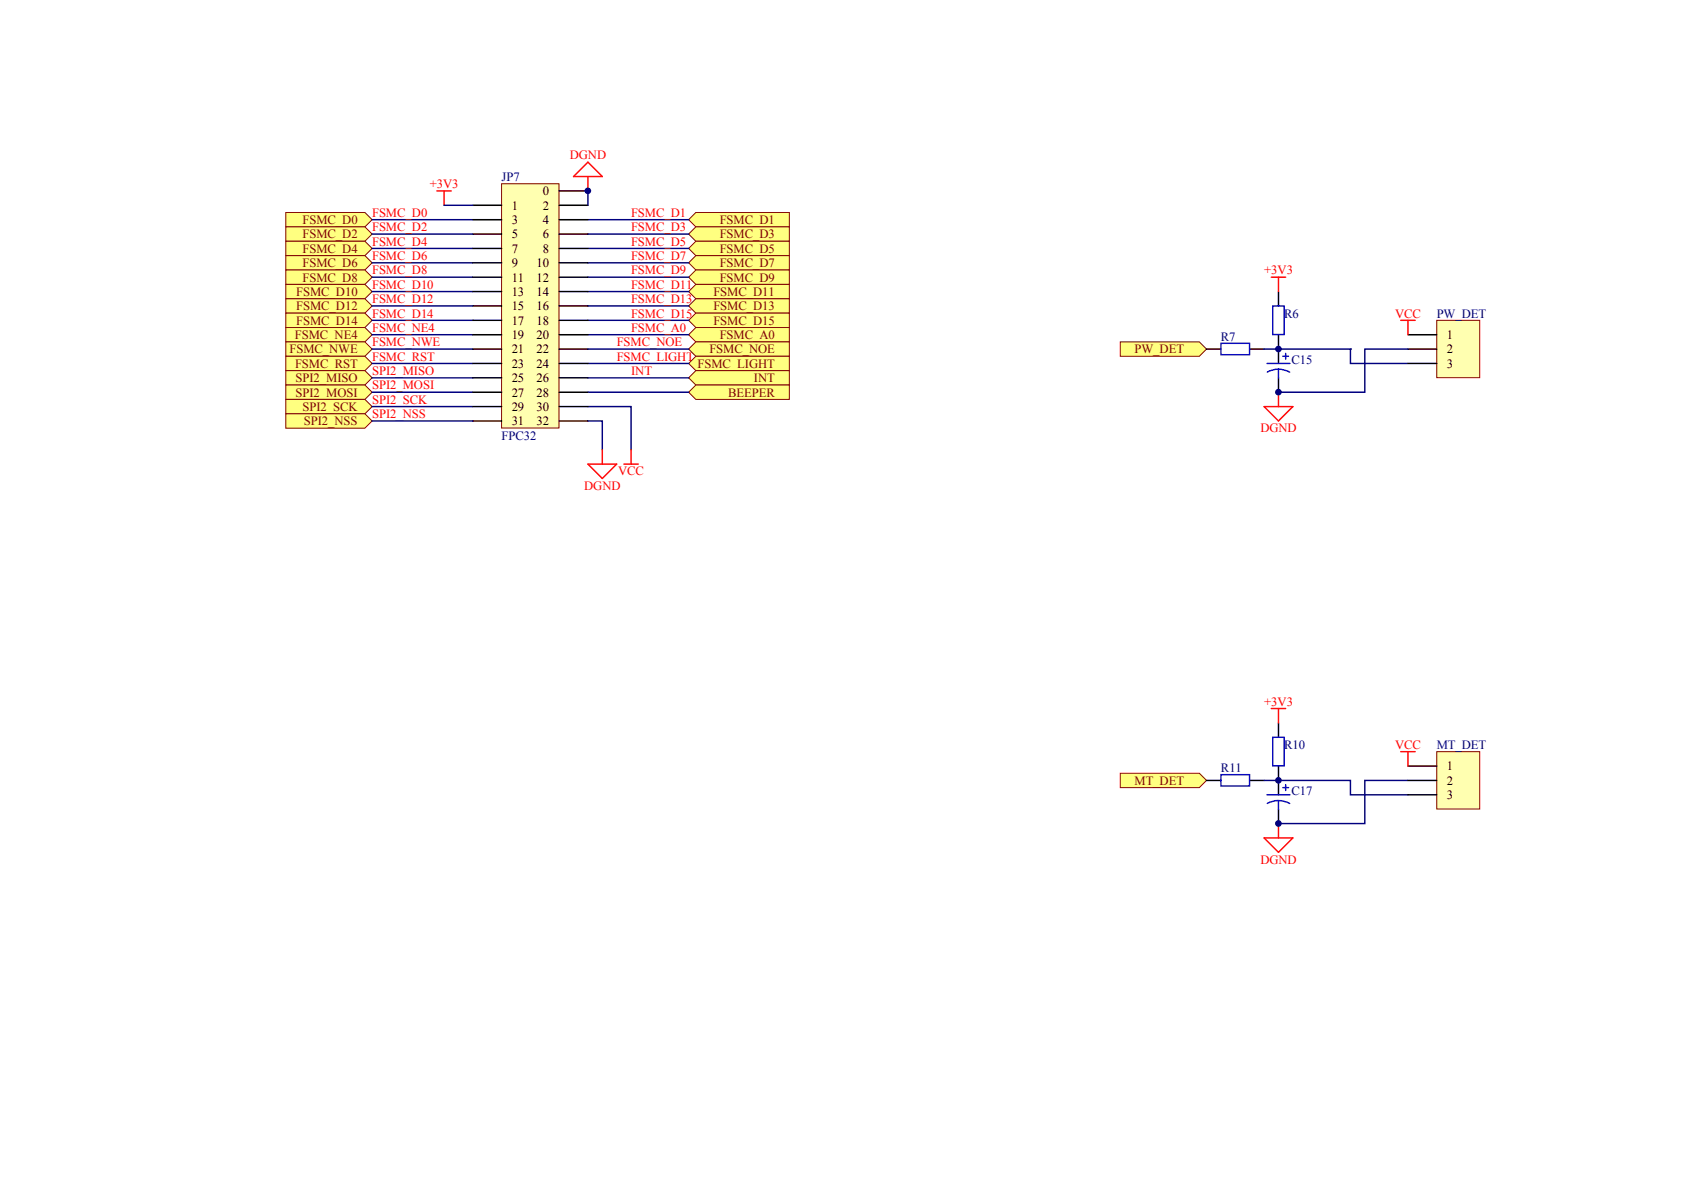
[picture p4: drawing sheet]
<svg xmlns="http://www.w3.org/2000/svg" width="297mm" height="210mm" viewBox="0 0 297 210" stroke-linecap="round" stroke-linejoin="round" font-family="sans-serif">
<path d="M77.1 33.7h2.5M78.3 33.7v2.5" fill="none" stroke="#f00" stroke-width=".25"/>
<g fill="#ffff80" stroke="#800000" stroke-width=".18">
<path d="M50.4 37.5h14l1.2 1.2-1.2 1.3h-14z" fill-rule="evenodd"/>
<path d="M121.5 38.7l1.2-1.2h16.5v2.5h-16.5z" fill-rule="evenodd"/>
<path d="M50.4 40h14l1.2 1.3-1.2 1.3h-14z" fill-rule="evenodd"/>
<path d="M121.5 41.3l1.2-1.3h16.5v2.6h-16.5z" fill-rule="evenodd"/>
<path d="M50.4 42.6h14l1.2 1.2-1.2 1.3h-14z" fill-rule="evenodd"/>
<path d="M121.5 43.8l1.2-1.2h16.5v2.5h-16.5z" fill-rule="evenodd"/>
<path d="M50.4 45.1h14l1.2 1.3-1.2 1.2h-14z" fill-rule="evenodd"/>
<path d="M121.5 46.4l1.2-1.3h16.5v2.5h-16.5z" fill-rule="evenodd"/>
<path d="M50.4 47.6h14l1.2 1.3-1.2 1.3h-14z" fill-rule="evenodd"/>
<path d="M121.5 48.9l1.2-1.3h16.5v2.6h-16.5z" fill-rule="evenodd"/>
<path d="M50.4 50.2h14l1.2 1.2-1.2 1.3h-14z" fill-rule="evenodd"/>
<path d="M121.5 51.4l1.2-1.2h16.5v2.5h-16.5z" fill-rule="evenodd"/>
<path d="M50.4 52.7h14l1.2 1.3-1.2 1.2h-14z" fill-rule="evenodd"/>
<path d="M121.5 54l1.2-1.3h16.5v2.5h-16.5z" fill-rule="evenodd"/>
<path d="M50.4 55.2h14l1.2 1.3-1.2 1.3h-14z" fill-rule="evenodd"/>
<path d="M121.5 56.5l1.2-1.3h16.5v2.6h-16.5z" fill-rule="evenodd"/>
<path d="M50.4 57.8h14l1.2 1.2-1.2 1.3h-14z" fill-rule="evenodd"/>
<path d="M121.5 59l1.2-1.2h16.5v2.5h-16.5z" fill-rule="evenodd"/>
<path d="M50.4 60.3h14l1.2 1.3-1.2 1.2h-14z" fill-rule="evenodd"/>
<path d="M121.5 61.6l1.2-1.3h16.5v2.5h-16.5z" fill-rule="evenodd"/>
<path d="M50.4 62.8h14l1.2 1.3-1.2 1.3h-14z" fill-rule="evenodd"/>
<path d="M121.5 64.1l1.2-1.3h16.5v2.6h-16.5z" fill-rule="evenodd"/>
<path d="M50.4 65.4h14l1.2 1.2-1.2 1.3h-14z" fill-rule="evenodd"/>
<path d="M50.4 67.9h14l1.2 1.3-1.2 1.3h-14z" fill-rule="evenodd"/>
<path d="M121.5 66.6l1.2-1.2h16.5v2.5h-16.5z" fill-rule="evenodd"/>
<path d="M121.5 69.2l1.2-1.3h16.5v2.6h-16.5z" fill-rule="evenodd"/>
<path d="M50.4 70.5h14l1.2 1.2-1.2 1.3h-14z" fill-rule="evenodd"/>
<path d="M50.4 73h14l1.2 1.3-1.2 1.2h-14z" fill-rule="evenodd"/>
</g>
<g fill="none" stroke="#000080" stroke-width=".25">
<path d="M65.6 38.7h17.8M103.7 38.7h17.8M65.6 41.3h17.8M65.6 43.8h17.8M65.6 46.4h17.8M65.6 48.9h17.8M65.6 51.4h17.8M65.6 54h17.8M65.6 56.5h17.8M65.6 59h17.8M103.7 41.3h17.8M103.7 43.8h17.8"/>
<path d="M103.7 46.4h17.8M103.7 48.9h17.8M103.7 51.4h17.8M103.7 54h17.8M103.7 56.5h17.8M103.7 59h17.8M65.6 61.6h17.8M65.6 64.1h17.8M65.6 66.6h17.8M65.6 69.2h17.8M65.6 71.7h17.8M65.6 74.3h17.8"/>
<path d="M103.7 71.7h7.6v7.6M103.7 74.3h2.5v5M103.7 61.6h17.8M103.7 64.1h17.8M103.7 66.6h17.8M103.7 69.2h17.8"/>
</g>
<path d="M101.2 31.1l2.5-2.5 2.5 2.5zM103.7 31.1v2.6" fill="none" stroke="#f00" stroke-width=".25"/>
<path d="M197.6 60.3h14l1.2 1.3-1.2 1.2h-14z" fill-rule="evenodd" fill="#ffff80" stroke="#800000" stroke-width=".18"/>
<path d="M225.5 51.4v2.6M225.5 59v5.1M212.8 61.6h2.6M220.4 61.6h2.6M225.5 66.6v2.6" fill="none" stroke="#000" stroke-width=".25"/>
<path d="M224.5 54h2v5h-2zM215.4 60.6h5v2h-5zM223.5 64.1h4M225.5 65.1l1.2 .2 .8 .3M225.5 65.1l-1.2 .2-.8 .3M225.5 65.1v1.5M226.3 62.8h1M226.8 62.3v1.1" fill="none" stroke="#00f" stroke-width=".25"/>
<path d="M224.2 48.9h2.6M225.5 48.9v2.5M223 71.7h5l-2.5 2.6zM225.5 69.2v2.5" fill="none" stroke="#f00" stroke-width=".25"/>
<path d="M223 61.6h15.2v2.5h10.2M248.4 61.6h-7.7v7.6h-15.2" fill="none" stroke="#000080" stroke-width=".25"/>
<path d="M197.6 136.4h14l1.2 1.3-1.2 1.2h-14z" fill-rule="evenodd" fill="#ffff80" stroke="#800000" stroke-width=".18"/>
<path d="M212.8 137.7h2.6M220.4 137.7h2.6M225.5 127.5v2.6M225.5 135.1v5.1M225.5 142.7v2.6" fill="none" stroke="#000" stroke-width=".25"/>
<path d="M215.4 136.6h5v2h-5zM224.5 130.1h2v5h-2zM226.3 138.9h1M226.8 138.4v1M223.5 140.2h4M225.5 141.2l.8 .1 1.2 .4M225.5 141.2l-1.2 .2-.8 .3M225.5 141.2v1.5" fill="none" stroke="#00f" stroke-width=".25"/>
<path d="M224.2 125h2.6M225.5 125v2.5M223 147.8h5l-2.5 2.5zM225.5 145.3v2.5" fill="none" stroke="#f00" stroke-width=".25"/>
<path d="M223 137.7h15.2v2.5h10.2M248.4 137.7h-7.7v7.6h-15.2" fill="none" stroke="#000080" stroke-width=".25"/>
<path d="M88.5 32.4h10.1v43.1h-10.1z" fill="#ffffb0" stroke="#800000" stroke-width=".18"/>
<g fill="none" stroke="#000" stroke-width=".25">
<path d="M83.4 36.2h5.1M83.4 38.7h5.1M98.6 33.7h5.1M98.6 36.2h5.1M98.6 38.7h5.1M83.4 41.3h5.1M83.4 43.8h5.1M83.4 46.4h5.1M83.4 48.9h5.1M83.4 51.4h5.1M83.4 54h5.1M83.4 56.5h5.1"/>
<path d="M83.4 59h5.1M98.6 41.3h5.1M98.6 43.8h5.1M98.6 46.4h5.1M98.6 48.9h5.1M98.6 51.4h5.1M98.6 54h5.1M98.6 56.5h5.1M98.6 59h5.1M83.4 61.6h5.1M83.4 64.1h5.1M83.4 66.6h5.1"/>
<path d="M83.4 69.2h5.1M83.4 71.7h5.1M83.4 74.3h5.1M98.6 61.6h5.1M98.6 64.1h5.1M98.6 66.6h5.1M98.6 69.2h5.1M98.6 71.7h5.1M98.6 74.3h5.1"/>
</g>
<path d="M78.3 36.2h5.1M103.7 33.7v2.5" fill="none" stroke="#000080" stroke-width=".25"/>
<path d="M253.4 56.5h7.6v10.1h-7.6z" fill="#ffffb0" stroke="#800000" stroke-width=".18"/>
<path d="M248.4 59h5M248.4 61.6h5M248.4 64.1h5" fill="none" stroke="#000" stroke-width=".25"/>
<path d="M247.1 56.5h2.5M248.4 56.5v2.5" fill="none" stroke="#f00" stroke-width=".25"/>
<path d="M253.4 132.6h7.6v10.1h-7.6z" fill="#ffffb0" stroke="#800000" stroke-width=".18"/>
<path d="M248.4 135.1h5M248.4 137.7h5M248.4 140.2h5" fill="none" stroke="#000" stroke-width=".25"/>
<path d="M106.2 79.3v2.6M111.3 79.3v2.6M103.7 81.9h5.1l-2.6 2.5zM110 81.9h2.6M247.1 132.6h2.5M248.4 132.6v2.5" fill="none" stroke="#f00" stroke-width=".25"/>
<path d="M238.2 61.6h.1" fill="none" stroke="#000080" stroke-width=".25"/>
<g fill="#000080" stroke="#000080" stroke-width=".18">
<circle cx="103.7" cy="33.7" r=".49"/>
<circle cx="225.5" cy="145.3" r=".49"/>
<circle cx="225.5" cy="137.6" r=".49"/>
<circle cx="225.5" cy="69.2" r=".49"/>
<circle cx="225.5" cy="61.6" r=".49"/>
</g>
<g font-size="2.2" fill="#f00">
<text x="100.5" y="28.1">DGND</text>
<text x="75.8" y="33.2">+3V3</text>
<text x="65.6" y="38.3">FSMC_D0</text>
<text x="65.6" y="40.8">FSMC_D2</text>
<text x="111.3" y="38.3">FSMC_D1</text>
<text x="111.3" y="40.8">FSMC_D3</text>
<text x="65.6" y="43.3">FSMC_D4</text>
<text x="65.6" y="45.9">FSMC_D6</text>
<text x="111.3" y="43.3">FSMC_D5</text>
<text x="111.3" y="45.9">FSMC_D7</text>
<text x="65.6" y="48.4">FSMC_D8</text>
<text x="65.6" y="50.9">FSMC_D10</text>
<text x="65.6" y="53.5">FSMC_D12</text>
<text x="111.3" y="48.4">FSMC_D9</text>
<text x="111.3" y="50.9">FSMC_D11</text>
<text x="111.3" y="53.5">FSMC_D13</text>
<text x="223" y="48.4">+3V3</text>
<text x="65.6" y="56">FSMC_D14</text>
<text x="65.6" y="58.5">FSMC_NE4</text>
<text x="111.3" y="56">FSMC_D15</text>
<text x="111.3" y="58.5">FSMC_A0</text>
<text x="246.1" y="56">VCC</text>
<text x="65.6" y="61.1">FSMC_NWE</text>
<text x="65.6" y="63.6">FSMC_RST</text>
<text x="108.8" y="61.1">FSMC_NOE</text>
<text x="108.8" y="63.6">FSMC_LIGHT</text>
<text x="65.6" y="66.2">SPI2_MISO</text>
<text x="65.6" y="68.7">SPI2_MOSI</text>
<text x="65.6" y="71.2">SPI2_SCK</text>
<text x="111.3" y="66.2">INT</text>
<text x="65.6" y="73.8">SPI2_NSS</text>
<text x="222.3" y="76.2">DGND</text>
<text x="109" y="83.9">VCC</text>
<text x="103" y="86.4">DGND</text>
<text x="223" y="124.5">+3V3</text>
<text x="246.1" y="132.1">VCC</text>
<text x="222.3" y="152.3">DGND</text>
</g>
<g font-size="2.2" fill="#000080">
<text x="88.5" y="31.9">JP7</text>
<text x="226.5" y="56">R6</text>
<text x="253.4" y="56">PW_DET</text>
<text x="215.4" y="60.1">R7</text>
<text x="227.8" y="64.1">C15</text>
<text x="88.5" y="77.6">FPC32</text>
<text x="215.4" y="136.1">R11</text>
<text x="226.5" y="132.1">R10</text>
<text x="253.4" y="132.1">MT_DET</text>
<text x="227.8" y="140.2">C17</text>
</g>
<g font-size="2.2">
<text x="95.7" y="34.4">0</text>
<text x="90.3" y="37">1</text>
<text x="90.3" y="39.5">3</text>
<text x="95.7" y="37">2</text>
<text x="95.7" y="39.5">4</text>
<text x="90.3" y="42.1">5</text>
<text x="90.3" y="44.6">7</text>
<text x="90.3" y="47.1">9</text>
<text x="94.6" y="47.1">10</text>
<text x="95.7" y="42.1">6</text>
<text x="95.7" y="44.6">8</text>
<text x="90.3" y="49.7">11</text>
<text x="90.3" y="52.2">13</text>
<text x="94.6" y="49.7">12</text>
<text x="94.6" y="52.2">14</text>
<text x="90.3" y="54.7">15</text>
<text x="90.3" y="57.3">17</text>
<text x="90.3" y="59.8">19</text>
<text x="94.6" y="54.7">16</text>
<text x="94.6" y="57.3">18</text>
<text x="94.6" y="59.8">20</text>
<text x="255.2" y="59.8">1</text>
<text x="90.3" y="62.3">21</text>
<text x="90.3" y="64.9">23</text>
<text x="94.6" y="62.3">22</text>
<text x="94.6" y="64.9">24</text>
<text x="255.2" y="62.3">2</text>
<text x="255.2" y="64.9">3</text>
<text x="90.3" y="67.4">25</text>
<text x="90.3" y="70">27</text>
<text x="94.6" y="67.4">26</text>
<text x="94.6" y="70">28</text>
<text x="90.3" y="72.5">29</text>
<text x="90.3" y="75">31</text>
<text x="94.6" y="72.5">30</text>
<text x="94.6" y="75">32</text>
<text x="255.2" y="135.9">1</text>
<text x="255.2" y="138.4">2</text>
<text x="255.2" y="141">3</text>
</g>
<g font-size="2.2" fill="#800000">
<text x="53.4" y="39.5">FSMC_D0</text>
<text x="126.9" y="39.5">FSMC_D1</text>
<text x="53.4" y="42.1">FSMC_D2</text>
<text x="53.4" y="44.6">FSMC_D4</text>
<text x="53.4" y="47.1">FSMC_D6</text>
<text x="126.9" y="42.1">FSMC_D3</text>
<text x="126.9" y="44.6">FSMC_D5</text>
<text x="126.9" y="47.1">FSMC_D7</text>
<text x="52.2" y="52.2">FSMC_D10</text>
<text x="53.4" y="49.7">FSMC_D8</text>
<text x="125.8" y="52.2">FSMC_D11</text>
<text x="126.9" y="49.7">FSMC_D9</text>
<text x="52" y="59.8">FSMC_NE4</text>
<text x="52.2" y="54.7">FSMC_D12</text>
<text x="52.2" y="57.3">FSMC_D14</text>
<text x="125.8" y="54.7">FSMC_D13</text>
<text x="125.8" y="57.3">FSMC_D15</text>
<text x="126.9" y="59.8">FSMC_A0</text>
<text x="51.1" y="62.3">FSMC_NWE</text>
<text x="52" y="64.9">FSMC_RST</text>
<text x="123" y="64.9">FSMC_LIGHT</text>
<text x="125.1" y="62.3">FSMC_NOE</text>
<text x="200.1" y="62.3">PW_DET</text>
<text x="52.1" y="67.4">SPI2_MISO</text>
<text x="52.1" y="70">SPI2_MOSI</text>
<text x="128.4" y="70">BEEPER</text>
<text x="133" y="67.4">INT</text>
<text x="53.4" y="72.5">SPI2_SCK</text>
<text x="53.6" y="75">SPI2_NSS</text>
<text x="200.1" y="138.4">MT_DET</text>
</g>
</svg>
